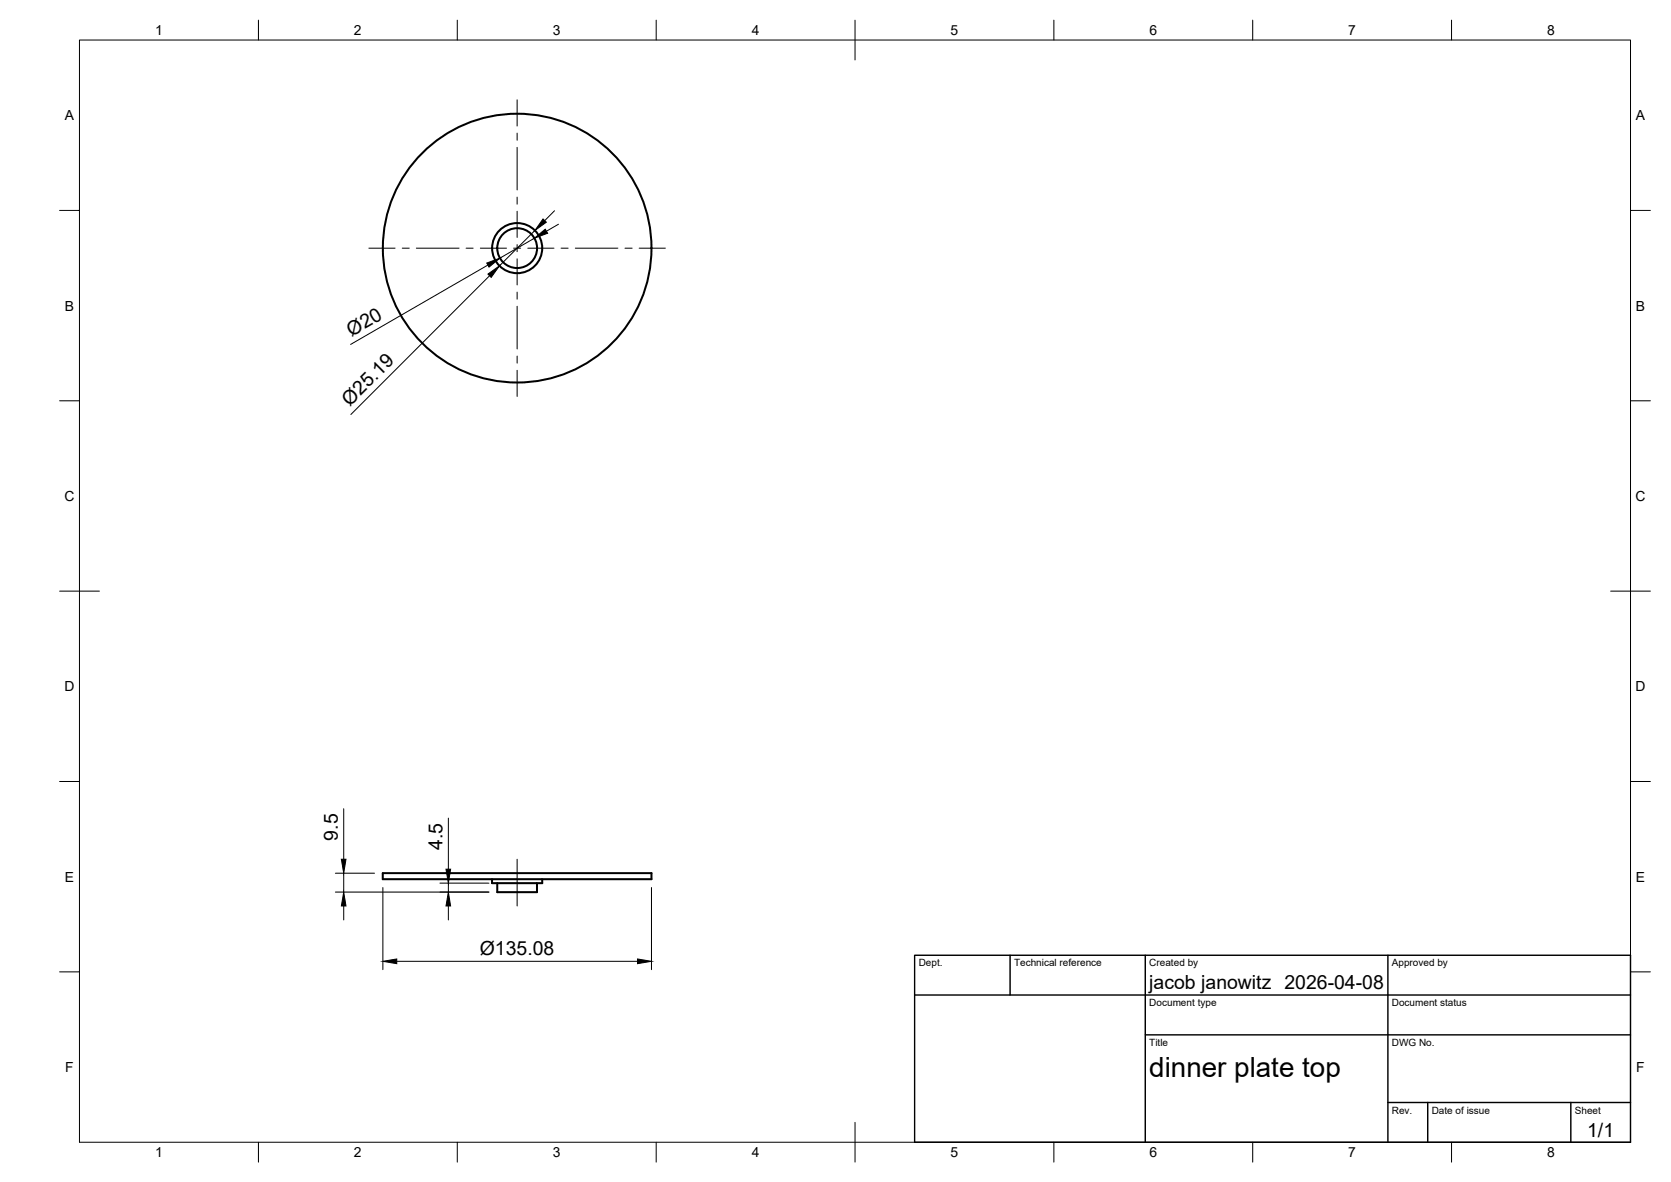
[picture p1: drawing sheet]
<svg xmlns="http://www.w3.org/2000/svg" width="420mm" height="297mm" viewBox="0 0 420 297" stroke-linecap="round" stroke-linejoin="round" font-family="sans-serif">
<!-- layer: Visible -->
<g fill="none" stroke="#000" stroke-width=".51">
<path d="M96.2 219.4h67.6v1.5h-67.6zM123.7 220.9v1h12.6v-1M125 221.9v2.3h10v-2.3"/>
<circle cx="130" cy="62.4" r="33.8"/>
<circle cx="130" cy="62.4" r="5"/>
<circle cx="130" cy="62.4" r="6.3"/>
</g>
<!-- layer: BORDER -->
<g fill="none" stroke="#000" stroke-width=".25">
<path d="M20 10.1h390v276.9h-390zM65 5.1v5M115 5.1v5M165 5.1v5M215 5.1v10M265 5.1v5M315 5.1v5M365 5.1v5M15 52.9h5M410 52.9h5M15 100.7h5M410 100.7h5"/>
<path d="M15 148.6h10M405 148.6h10M15 196.4h5M410 196.4h5M15 244.2h5M410 244.2h5M65 287v5M115 287v5M165 287v5M215 282.1v9.9M265 287v5M315 287v5"/>
<path d="M365 287v5"/>
</g>
<!-- layer: TITLEBLOCK -->
<path d="M230 240.1h180v46.9h-180zM230 250h180M254 240.1v9.9M288 240.1v46.9M349 240.1v46.9M288 260.1h122M349 277.1h61M359 277.1v9.9M395 277.1v9.9" fill="none" stroke="#000" stroke-width=".36"/>
<!-- layer: Smart Centers -->
<g fill="none" stroke="#000" stroke-width=".25">
<path d="M130 25.1v6.6M130 33.5v1.7M130 37v10.7M130 49.5v1.8M130 53.1v6.6M92.8 62.4h6.5M101.1 62.4h1.8M104.7 62.4h10.7M117.2 62.4h1.8M120.8 62.4h6.6M129.1 62.4h1.8M130 61.5v1.8"/>
<path d="M130 65v6.6M130 73.4v1.8M130 77v10.7M132.7 62.4h6.6M141.1 62.4h1.8M144.7 62.4h10.7M157.1 62.4h1.8M160.7 62.4h6.6M130 89.5v1.8M130 93.1v6.5M130 215.9v11.8"/>
</g>
<!-- layer: FD_Dimensions -->
<g fill="none" stroke="#000" stroke-width=".25">
<path d="M134.4 59.9l-8.7 5M134.5 57.9l-8.9 8.9M139.4 53l-2.4 2.4M140.4 56.4l-3 1.7M122.7 66.6l-34.5 20M123.1 69.3l-34.9 34.9M84.3 219.4h9.9M86.4 203.2v12.7M86.4 219.4v4.8M112.7 205.6v12.8M84.3 224.2h38.6M86.4 227.7v3.5"/>
<path d="M96.3 223v20.7M110.6 221.9h12.3M112.7 221.9v2.3M112.7 227.7v3.5M163.8 223v20.7M99.8 241.6h60.5"/>
</g>
<path d="M136.5 55l.9 .8-2.9 2.1zM134.4 59.9l2.7-2.3 .6 1zM122.4 66.1l3.3-1.2-2.7 2.2zM122.7 68.9l2.9-2.1-2.1 2.9zM85.8 215.9h1.2l-.6 3.5zM112.1 218.4h1.2l-.6 3.5zM86.4 224.2l.6 3.5h-1.2zM112.7 224.2l.6 3.5h-1.2zM96.3 241.6l3.5-.6v1.2zM160.3 241l3.5 .6-3.5 .6z" fill="#000" stroke="#000" stroke-width=".25"/>
<text font-size="7" x="289" y="270.6">dinner plate top</text>
<g font-size="4.9">
<text x="88.4" y="84.6" transform="rotate(-30 88.4 84.6)">Ø20</text>
<text x="88" y="102.2" transform="rotate(-45 88 102.2)">Ø25.19</text>
<text x="85" y="211.2" transform="rotate(-90 85 211.2)">9.5</text>
<text x="111.3" y="213.6" transform="rotate(-90 111.3 213.6)">4.5</text>
<text x="120.6" y="240">Ø135.08</text>
<text x="289" y="248.5">jacob janowitz 2026-04-08</text>
<text x="399.1" y="285.7">1/1</text>
</g>
<g font-size="3.5">
<text x="39" y="8.8">1</text>
<text x="89" y="8.8">2</text>
<text x="139" y="8.8">3</text>
<text x="189" y="8.8">4</text>
<text x="239" y="8.8">5</text>
<text x="289" y="8.8">6</text>
<text x="339" y="8.8">7</text>
<text x="389" y="8.8">8</text>
<text x="16.3" y="30.2">A</text>
<text x="411.3" y="30.2">A</text>
<text x="16.3" y="78">B</text>
<text x="411.3" y="78">B</text>
<text x="16.2" y="125.9">C</text>
<text x="411.2" y="125.9">C</text>
<text x="16.2" y="173.7">D</text>
<text x="411.2" y="173.7">D</text>
<text x="16.3" y="221.6">E</text>
<text x="411.3" y="221.6">E</text>
<text x="16.4" y="269.4">F</text>
<text x="411.4" y="269.4">F</text>
<text x="39" y="290.8">1</text>
<text x="89" y="290.8">2</text>
<text x="139" y="290.8">3</text>
<text x="189" y="290.8">4</text>
<text x="239" y="290.8">5</text>
<text x="289" y="290.8">6</text>
<text x="339" y="290.8">7</text>
<text x="389" y="290.8">8</text>
</g>
<g font-size="2.5">
<text x="231" y="242.9">Dept.</text>
<text x="255" y="242.9">Technical reference</text>
<text x="289" y="242.9">Created by</text>
<text x="350" y="242.9">Approved by</text>
<text x="289" y="252.8">Document type</text>
<text x="350" y="252.8">Document status</text>
<text x="289" y="262.9">Title</text>
<text x="350" y="262.9">DWG No.</text>
<text x="350" y="279.9">Rev.</text>
<text x="360" y="279.9">Date of issue</text>
<text x="396" y="279.9">Sheet</text>
</g>
</svg>
